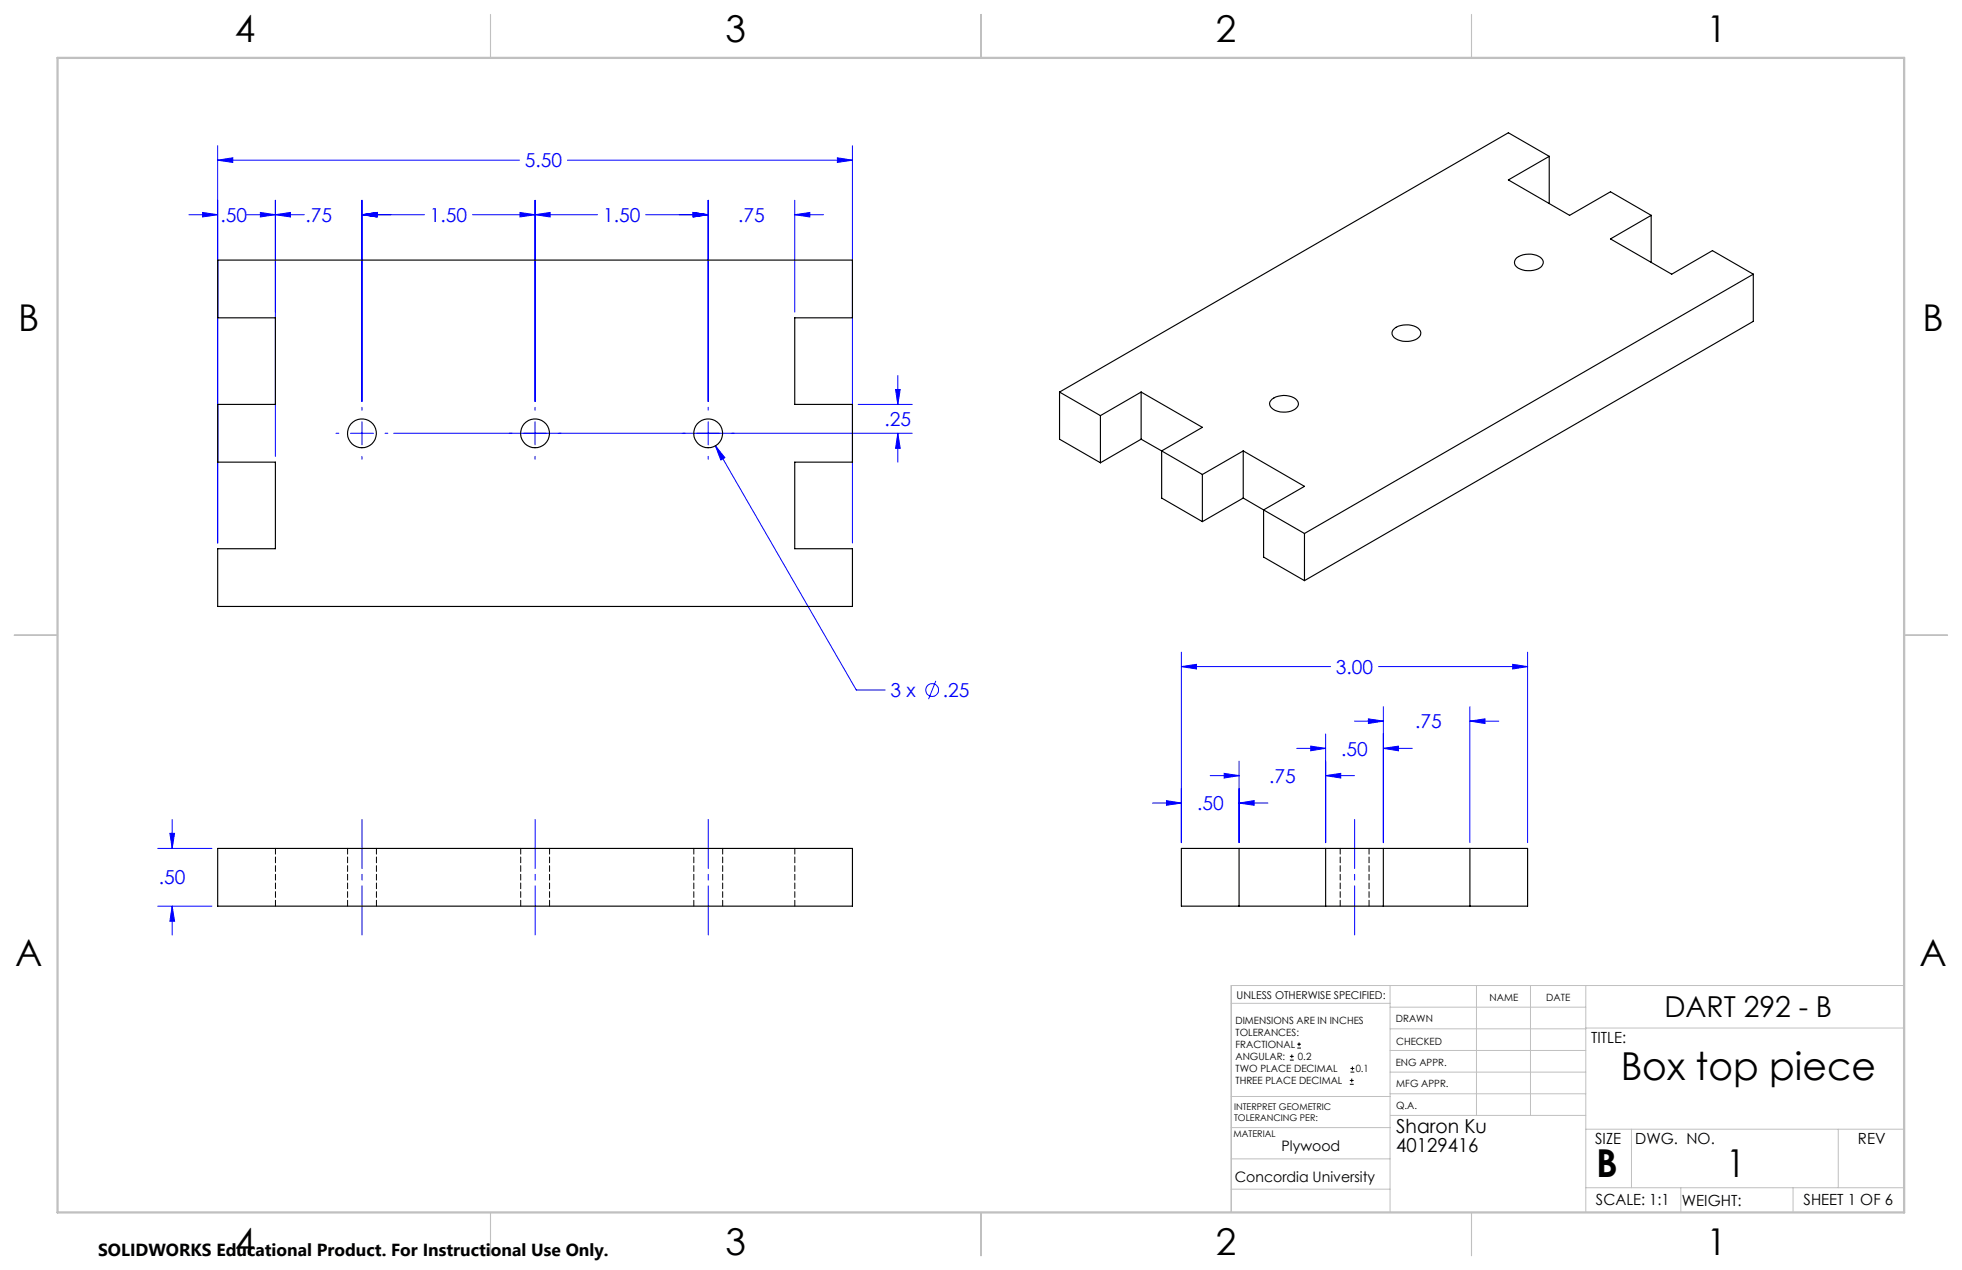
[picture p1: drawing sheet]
<svg xmlns="http://www.w3.org/2000/svg" width="432mm" height="279mm" viewBox="0 0 432 279" stroke-linecap="round" stroke-linejoin="round" font-family="sans-serif">
<g fill="none" stroke="#00f" stroke-width=".22">
<path d="M47.9 35.2l3.3-.5v1zM47.9 32.1v87.4M47.9 35.2h66.4M124.9 35.2h62.7M184.3 34.7l3.3 .5-3.3 .5zM187.6 32.1v87.4M41.6 47.2h6.3M44.6 46.7l3.3 .5-3.3 .5zM54.3 47.2h12.7M57.3 46.7l3.3 .5-3.3 .5zM60.6 47.2l3.3-.5v1zM60.6 44.1v56.3"/>
<path d="M79.7 47.2l3.3-.5v1zM79.7 44.1v44.2M79.7 47.2h13.7M104 47.2h27.5M114.4 46.7l3.4 .5-3.4 .5zM117.8 47.2l3.3-.5v1zM117.8 44.1v44.2M142.1 47.2h13.8M152.5 46.7l3.4 .5-3.4 .5zM155.9 44.1v44.2M174.9 47.2l3.3-.5v1zM174.9 47.2h6.4"/>
<path d="M174.9 44.1v24.6M73.9 95.3h.7M77.1 95.3h5.1M79.7 89.6v.6M79.7 92.8v5.1M84.7 95.3h.7M86.6 95.3h114.2M117.8 89.6v.6M117.8 92.8v5.1M155.9 89.6v.6M155.9 92.8v5.1M157.4 98.1l2.1 2.6-.9 .5z"/>
<path d="M157.4 98.1l31.1 53.7h6.3M188.9 89h11.9M197.1 85.7h1l-.5 3.3zM197.6 95.3l.5 3.3h-1zM197.6 82.6v6.4M197.6 95.3v6.4M79.7 100.4v.6M117.8 100.4v.6M155.9 100.4v.6M206 149.8l-1.6 4M260 146.6l3.3-.4v1zM260 143.5v41.9"/>
<path d="M260 146.6h32.8M298.1 158.6h6.3M301.2 158.2l3.2 .4-3.2 .6zM303.4 146.6h32.8M304.4 155.5v29.9M323.5 158.6l3.3-.4v1zM323.5 155.5v29.9M323.5 158.6h6.3M332.9 146.2l3.3 .4-3.3 .6zM336.2 143.5v41.9M253.6 176.7h6.4M256.7 176.1l3.3 .6-3.3 .5z"/>
<path d="M266.3 170.6h6.4M269.4 170.1l3.3 .5-3.3 .6zM272.7 176.7l3.3-.6v1.1zM272.7 167.5v17.9M272.7 176.7h6.3M285.4 164.6h6.3M288.5 164.1l3.2 .5-3.2 .6zM291.7 170.6l3.4-.5v1.1zM291.7 161.5v23.9M291.7 170.6h6.4M304.4 164.6l3.4-.5v1.1zM304.4 164.6h6.4"/>
<path d="M34.7 186.7h11.9M34.7 199.4h11.9M37.4 183.3h1l-.5 3.4zM37.9 199.4l.5 3.3h-1zM37.9 180.3v6.4M37.9 199.4v6.3"/>
<circle cx="205.2" cy="151.8" r="1.4"/>
</g>
<path d="M283.9 233.2h.8M283.9 232.4h.8M284.3 232v.8M285.5 230.6h.8M285.5 229.7h.8M285.9 229.3v.9M297.1 238.5h.8M297.1 237.7h.8M297.2 235.9h.9M297.2 235.1h.9M297.5 237.3v.8M297.6 234.6v.9" fill="none" stroke="#000" stroke-width=".22"/>
<path d="M298.1 180.3v25.4M79.7 205.7v-25.4M117.8 205.7v-25.4M155.9 205.7v-25.4" fill="none" stroke="#00f" stroke-width=".22" stroke-dasharray="15.2 1.3 1.3 1.3" stroke-dashoffset="4.4"/>
<g fill="none" stroke="#c0c0c0" stroke-width=".22">
<path d="M305.9 216.8v49.9M324.9 216.8v28.6M336.8 216.8v28.6M349 216.8v49.9M419.1 216.8h-148.1v49.9M271 220.7h34.9M305.9 231.1h43.1M305.9 226.3h43.1M305.9 221.6h43.1M305.9 235.9h43.1M349 226.2h70.1M271 255h34.9"/>
<path d="M271 248.1h35M271 241.2h35M305.9 240.6h43.1M306 245.4h43M349 248.4h70.1M359.1 248.4v12.9M404.6 248.4v12.9M271 261.6h34.9M349 261.3h70.1M369.9 261.3v5.4M394.6 261.3v5.4"/>
</g>
<path d="M108 3.2v9.5M215.9 3.2v9.5M323.8 3.2v9.5M3.1 139.7h9.6M419.1 139.7h9.5M108 266.7v9.6M215.9 266.7v9.6M323.8 266.7v9.6" fill="none" stroke="#c0c0c0" stroke-width=".25"/>
<path d="M12.7 12.7h406.4v254h-406.4z" fill="none" stroke="#c0c0c0" stroke-width=".5"/>
<path d="M47.9 35.2l3.3-.5v1zM184.3 34.7l3.3 .5-3.3 .5zM44.6 46.7l3.3 .5-3.3 .5zM60.6 47.2l3.3-.5v1zM157.4 98.1l1.2 3.1 .9-.5zM79.7 47.2l3.3-.5v1zM114.4 46.7l3.4 .5-3.4 .5zM79.7 47.2l3.3-.5v1zM57.3 46.7l3.3 .5-3.3 .5zM117.8 47.2l3.3-.5v1zM152.5 46.7l3.4 .5-3.4 .5zM152.5 46.7l3.4 .5-3.4 .5zM174.9 47.2l3.3-.5v1zM197.6 95.3l.5 3.3h-1zM197.1 85.7h1l-.5 3.3zM37.4 183.3h1l-.5 3.4zM37.9 199.4l.5 3.3h-1zM260 146.6l3.3-.4v1zM332.9 146.2l3.3 .4-3.3 .6zM272.7 176.7l3.3-.6v1.1zM256.7 176.1l3.3 .6-3.3 .5zM269.4 170.1l3.3 .5-3.3 .6zM291.7 170.6l3.4-.5v1.1zM288.5 164.1l3.2 .5-3.2 .6zM304.4 164.6l3.4-.5v1.1zM301.2 158.2l3.2 .4-3.2 .6zM323.5 158.6l3.3-.4v1z" fill="#00f"/>
<g fill="none" stroke="#000" stroke-width=".25">
<path d="M341 34.4l-9-5.2-98.8 57.1M341 34.4l-9 5.2 13.4 7.8 9-5.2 9 5.2M341 34.4v10.4M47.9 57.2h139.7v12.7h-12.7v19.1h12.7v12.7h-12.7v19h12.7v12.7h-139.7v-12.7h12.7v-19h-12.7v-12.7h12.7v-19.1h-12.7zM333.8 56.7a4.7 4.7 0 0 1 5.5 .2 1.58 1.58 0 0 1-1.3 2.4 4.4 4.4 0 0 1-4.5-.9 1.29 1.29 0 0 1 .3-1.7zM363.4 47.4l-9 5.2 13.5 7.7 9-5.2 9 5.2M363.4 47.4v10.3M306.6 72.6a4.5 4.5 0 0 1 5.8-.1 1.39 1.39 0 0 1-.9 2.2 4.4 4.4 0 0 1-4.9-.8 1.15 1.15 0 0 1 0-1.3zM385.9 60.3l-98.8 57.1M385.9 60.3v10.4l-98.8 57M233.2 86.3l9 5.1M233.2 86.3v10.3l9 5.2"/>
<path d="M242.2 91.4v10.4M251.1 86.3l13.5 7.7-8.9 5.2M251.1 86.3l-8.9 5.1M251.1 86.3v10.3M251.1 96.6l4.6 2.6M251.1 96.6l-8.9 5.2M255.7 99.2l8.9 5.2M255.7 99.2v10.4l8.9 5.2M273.6 99.2l13.5 7.8-9 5.2M273.6 99.2l-9 5.2M273.6 99.2v10.4M280 87.8a4.5 4.5 0 0 1 5.4 .3 1.33 1.33 0 0 1-.8 2.1 4.3 4.3 0 0 1-5-.7 1.15 1.15 0 0 1 .4-1.7z"/>
<path d="M264.6 104.4v10.4M273.6 109.6l4.5 2.6M273.6 109.6l-9 5.2M278.1 112.2l9 5.2M278.1 112.2v10.4l9 5.1M287.1 117.4v10.3M47.9 186.7h139.7v12.7h-139.7zM260 186.7h76.2v12.7h-76.2zM272.7 186.7v12.7M291.7 186.7v12.7M304.4 186.7v12.7M323.5 186.7v12.7"/>
<circle cx="79.7" cy="95.3" r="3.2"/>
<circle cx="117.8" cy="95.3" r="3.2"/>
<circle cx="155.9" cy="95.3" r="3.2"/>
</g>
<path d="M60.6 186.6v12.7M76.5 186.6v12.7M82.8 199.3v-12.7M114.6 186.6v12.7M120.9 199.3v-12.7M152.7 186.6v12.7M159 199.3v-12.7M174.9 186.6v12.7M295 186.6v12.7M301.3 199.3v-12.7" fill="none" stroke="#000" stroke-width=".22" stroke-dasharray="1.3 .6"/>
<g font-size="8.5">
<text x="356.7" y="237.7">Box top piece</text>
<text x="351.3" y="259">B</text>
<text x="379.9" y="258.9">1</text>
</g>
<g font-size="8.1">
<text x="51.7" y="9.3">4</text>
<text x="159.7" y="9.3">3</text>
<text x="267.6" y="9.3">2</text>
<text x="375.6" y="9.3">1</text>
<text x="4" y="72.8">B</text>
<text x="423.1" y="72.8">B</text>
<text x="3.3" y="212.5">A</text>
<text x="422.4" y="212.5">A</text>
<text x="51.7" y="276">4</text>
<text x="159.7" y="276">3</text>
<text x="267.6" y="276">2</text>
<text x="375.6" y="276">1</text>
</g>
<text font-size="6.3" x="366.3" y="223.7">DART 292 - B</text>
<g font-size="4.2" fill="#00f">
<text x="115.5" y="36.8">5.50</text>
<text x="48.5" y="48.8">.50</text>
<text x="67.2" y="48.8">.75</text>
<text x="94.6" y="48.8">1.50</text>
<text x="132.7" y="48.8">1.50</text>
<text x="162.5" y="48.8">.75</text>
<text x="194.7" y="93.7">.25</text>
<text x="294" y="148.2">3.00</text>
<text x="196" y="153.3">3 x</text>
<text x="207.5" y="153.3">.25</text>
<text x="311.4" y="160.2">.75</text>
<text x="295.2" y="166.2">.50</text>
<text x="279.3" y="172.2">.75</text>
<text x="263.4" y="178.2">.50</text>
<text x="35" y="194.6">.50</text>
</g>
<g font-size="4.2">
<text x="307.3" y="249.3">Sharon Ku</text>
<text x="307.3" y="253.5">40129416</text>
</g>
<text font-size="3.8" x="21.6" y="276.3">SOLIDWORKS Educational Product. For Instructional Use Only.</text>
<g font-size="3.4">
<text x="350.2" y="229.5">TITLE:</text>
<text x="351.1" y="251.6">SIZE</text>
<text x="359.9" y="251.6">DWG. NO.</text>
<text x="408.9" y="251.7">REV</text>
<text x="351.2" y="265.2">SCALE: 1:1</text>
<text x="370.1" y="265.3">WEIGHT:</text>
<text x="396.9" y="265.2">SHEET 1 OF 6</text>
</g>
<g font-size="3.2">
<text x="282.1" y="253.3">Plywood</text>
<text x="271.8" y="260.1">Concordia University</text>
</g>
<text font-size="2.4" x="272.2" y="219.7">UNLESS OTHERWISE SPECIFIED:</text>
<g font-size="2.2">
<text x="327.8" y="220.1">NAME</text>
<text x="340.3" y="220.2">DATE</text>
<text x="271.9" y="225.3">DIMENSIONS ARE IN INCHES</text>
<text x="271.9" y="227.9">TOLERANCES:</text>
<text x="307.2" y="224.9">DRAWN</text>
<text x="271.9" y="230.6">FRACTIONAL</text>
<text x="271.9" y="233.2">ANGULAR:</text>
<text x="285.6" y="233.2">0.2</text>
<text x="307.3" y="229.8">CHECKED</text>
<text x="271.9" y="238.5">THREE PLACE DECIMAL</text>
<text x="271.9" y="235.9">TWO PLACE DECIMAL</text>
<text x="298.4" y="235.9">0.1</text>
<text x="307.2" y="234.5">ENG APPR.</text>
<text x="307.3" y="239.2">MFG APPR.</text>
<text x="307.3" y="243.9">Q.A.</text>
</g>
<g font-size="2">
<text x="271.6" y="244.1">INTERPRET GEOMETRIC</text>
<text x="271.5" y="250.2">MATERIAL</text>
<text x="271.6" y="246.6">TOLERANCING PER:</text>
</g>
</svg>
